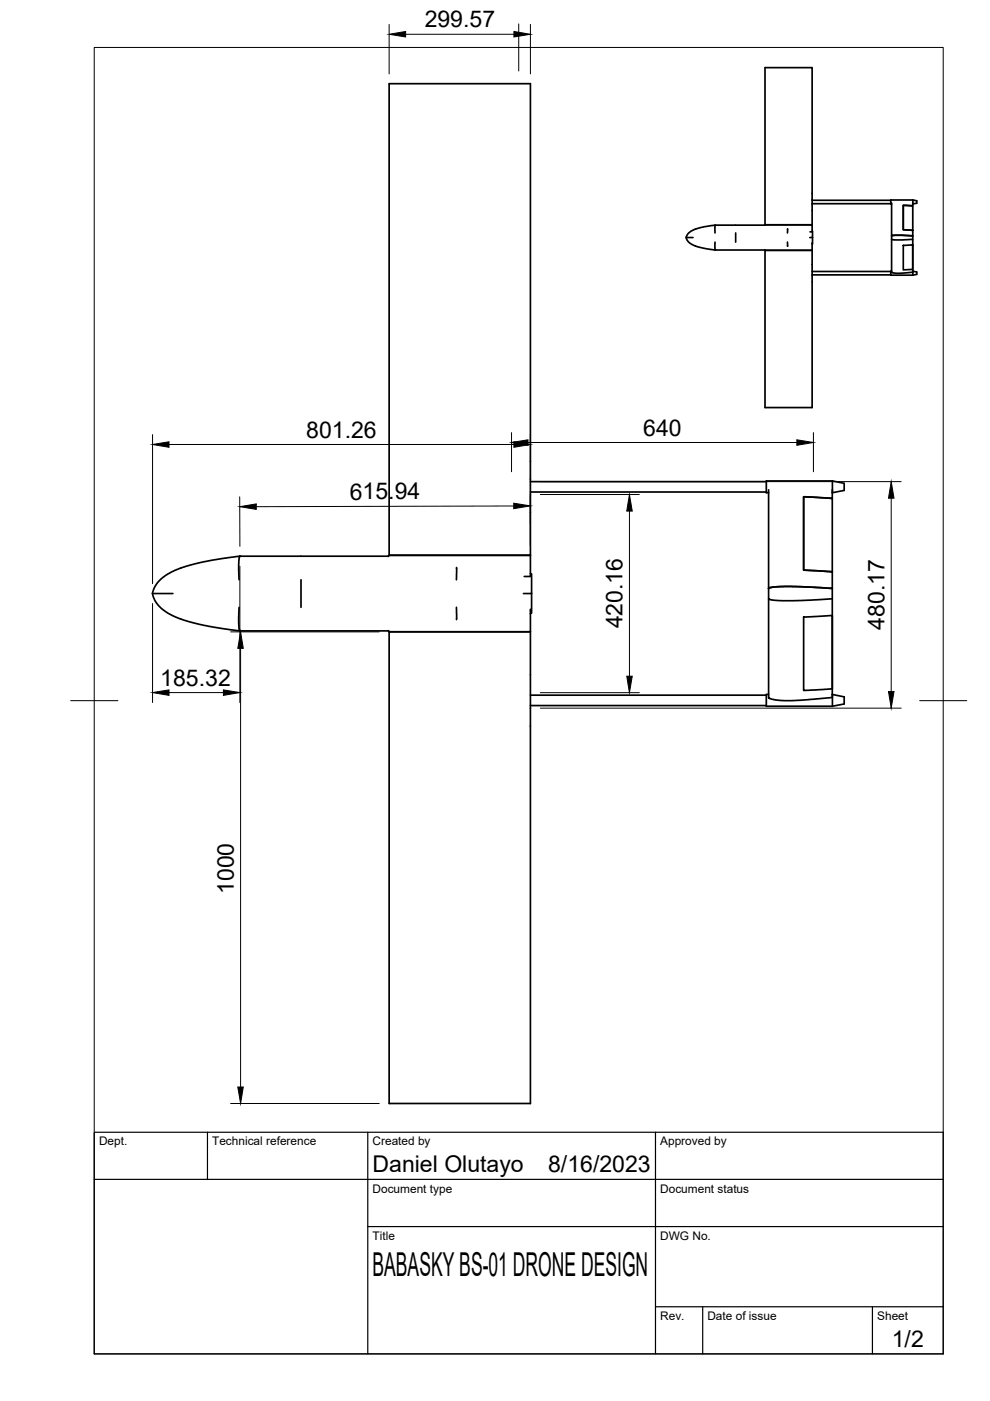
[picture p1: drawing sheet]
<svg xmlns="http://www.w3.org/2000/svg" width="210mm" height="297mm" viewBox="0 0 210 297" stroke-linecap="round" stroke-linejoin="round" font-family="sans-serif">
<!-- layer: Visible -->
<g fill="none" stroke="#000" stroke-width=".36">
<path d="M145.5 50.4h1.4M147.5 52.2l1.6 .4 2.6 .4M147.5 48.6l-1.5 .8a1.4 1.4 0 0 0-.4 1.4 1.4 1.4 0 0 0 1.1 1l.8 .4M151.6 51.3l.1 1.7M151.7 47.7l-.1 1.7M151.7 47.7l-2.4 .4-1.8 .5M156 49.4v1.9M162.2 53.1h10v33.3h-10zM162.2 47.7h.1M162.2 47.7h-10.5M162.2 47.7v-33.4h10v33.4h-10M162.2 47.7h10v1.5h-.5"/>
<path d="M167 51.3v.9M167 48.5v.9M172.2 49l.1 1.4h-.6M172.2 51.5v1.6l-20.5-.1M172.2 57.6h16.7M172.2 58.3h16.7M172.2 43.2h16.7M172.2 42.5h16.7M172.3 50.4l-.1 1.4M189 43v7l.8-.1 3.7 .1v-1.2l-2-.1v-5.2l2 .2v-.7M189 57.5h-.1v.8h4.6l.9-.1v-.5l-.9-.2M189 50l.8-.1 3.7 .1v7.7l-2.7 .2-1.8-.2z"/>
<path d="M189 50.7l.8 .2 3.7-.2M191.5 43.5l2 .2v5.1l-2-.1zM191.5 52l2-.1v5.2l-2 .1zM193.5 57.5h.1M193.5 43.3h.1M193.5 57.5v.8M193.5 42.4v.9M193.5 42.4l.9 .2v.5l-.9 .2M193.5 42.4h-4.6v.9h.1M50.9 117.9l-.3 1.6 .1 3.4M82.4 117.9h-31.6l-7.3 1.1-5.2 1.4M82.5 117.7h30v4.5h-1.4"/>
<path d="M82.5 117.7l-.2 .3M82.5 117.7v-100h30v100.1h-29.9M112.5 104.3h50M112.5 102.1h50M170.4 105.3l6.1 .4v15.5l-6.1-.3zM176.5 103.8v1.9l-6.1-.4v15.6l6.1 .3v3.6l-8.6-.5-3.8 .1-1.1 .4v-20.9M176.5 104.5h.1M176.5 102v2.5M176.5 102l2.5 .5v1.5l-2.5 .5M176.5 102h-14v2.5h.5M32.3 125.8h4.4M38.3 131.2l5 1.4 7.5 1.2h31.6"/>
<path d="M38.3 120.4l-2.7 1.3-1.5 1.1-1.2 1.6-.6 1.4 .7 1.8 1.2 1.4 1.8 1.2 2.3 1M50.7 128.8l-.1 3.4 .3 1.6M63.8 122.9v5.9M82.5 133.9h30v100.1h-30zM96.8 128.8v2.6M96.8 120.3v2.6M112.5 121.6l.2 .1v4.1h-1.7M112.5 129.2v4.7h-30l-.2-.2M112.7 125.8v4.2l-.2 .1M163 124.7l1.4-.3 3.5-.1 8.6 .5v23.1l-8.6 .7-3.1-.2-1.2-.2-.6-.3zM163 126.9l.7 .3 2.1 .2 4.1-.1 6.6-.4M170.4 130.8l6.1-.3-.1 15.6-6 .3z"/>
<path d="M112.5 147.4h50M112.5 149.6h50M163 147.2h-.5v2.5h14l2.5-.4v-1.5l-2.5-.6M176.5 147.2h.1M176.5 147.2v2.5"/>
</g>
<g fill="#000">
<circle cx="151.7" cy="53" r=".18"/>
<circle cx="50.9" cy="117.9" r=".18"/>
<circle cx="50.8" cy="133.8" r=".18"/>
</g>
<!-- layer: BORDER -->
<path d="M20 10.1h180v276.9h-180zM110 5.1v10M15 148.6h10M195 148.6h10" fill="none" stroke="#000" stroke-width=".21"/>
<!-- layer: TITLEBLOCK -->
<path d="M20 240.1h180v46.9h-180zM20 250h180M44 240.1v9.9M78 240.1v46.9M139 240.1v46.9M78 260.1h122M139 277.1h61M149 277.1v9.9M185 277.1v9.9" fill="none" stroke="#000" stroke-width=".25"/>
<!-- layer: FD_Dimensions -->
<g fill="none" stroke="#000" stroke-width=".21">
<path d="M82.5 5.2v10.5M86 7.3h23M112.5 5.2v10.5M32.3 92.1v31.6M35.8 94.2h73.2M108.5 91.7v8.3M112 93.8h57M112.5 92.1v23.5l-.1-10.4M172.5 91.7v8.3M50.8 105.3l.1 10.5M108.9 107.3l-54.6 .1M114.6 102.1h76.5"/>
<path d="M114.6 104.8h21M133.5 108.4v35M189 105.6v41M32.3 128v21M48.9 134h31.5M50.9 120v29M51 137.5v93M35.8 146.8h11.6M114.6 150.1h76.5M114.6 146.9h21M48.9 234h31.5"/>
</g>
<g fill="#000" stroke="#000" stroke-width=".21">
<path d="M82.5 7.3l3.5-.6v1.1zM109 6.7l3.5 .6-3.5 .5zM32.3 94.2l3.5-.5v1.1zM109 93.7l3.5 .5-3.5 .6zM108.5 93.8l3.5-.6v1.2zM169 93.2l3.5 .6-3.5 .6zM50.8 107.4l3.5-.6v1.2zM108.9 106.7l3.5 .6-3.5 .6zM133.5 104.8l.5 3.6h-1.1zM189 102.1l.5 3.5h-1.1zM51 134l.6 3.5h-1.2zM32.3 146.8l3.5-.5v1.1z"/>
<path d="M47.4 146.3l3.5 .5-3.5 .6zM132.9 143.4h1.1l-.5 3.5zM188.4 146.6h1.1l-.5 3.5zM50.4 230.5h1.2l-.6 3.5z"/>
</g>
<text font-size="7" x="79" y="270.6">BABASKY BS-01 DRONE DESIGN</text>
<g font-size="4.9">
<text x="90" y="5.8">299.57</text>
<text x="64.9" y="92.8">801.26</text>
<text x="136.4" y="92.4">640</text>
<text x="74.2" y="105.9">615.94</text>
<text x="132" y="133.3" transform="rotate(-90 132 133.3)">420.16</text>
<text x="187.5" y="133.5" transform="rotate(-90 187.5 133.5)">480.17</text>
<text x="34" y="145.4">185.32</text>
<text x="49.6" y="189.6" transform="rotate(-90 49.6 189.6)">1000</text>
<text x="79" y="248.5">Daniel Olutayo</text>
<text x="116.2" y="248.5">8/16/2023</text>
<text x="189.1" y="285.7">1/2</text>
</g>
<g font-size="2.5">
<text x="21" y="242.9">Dept.</text>
<text x="45" y="242.9">Technical reference</text>
<text x="79" y="242.9">Created by</text>
<text x="140" y="242.9">Approved by</text>
<text x="79" y="252.8">Document type</text>
<text x="140" y="252.8">Document status</text>
<text x="79" y="262.9">Title</text>
<text x="140" y="262.9">DWG No.</text>
<text x="140" y="279.9">Rev.</text>
<text x="150" y="279.9">Date of issue</text>
<text x="186" y="279.9">Sheet</text>
</g>
</svg>
